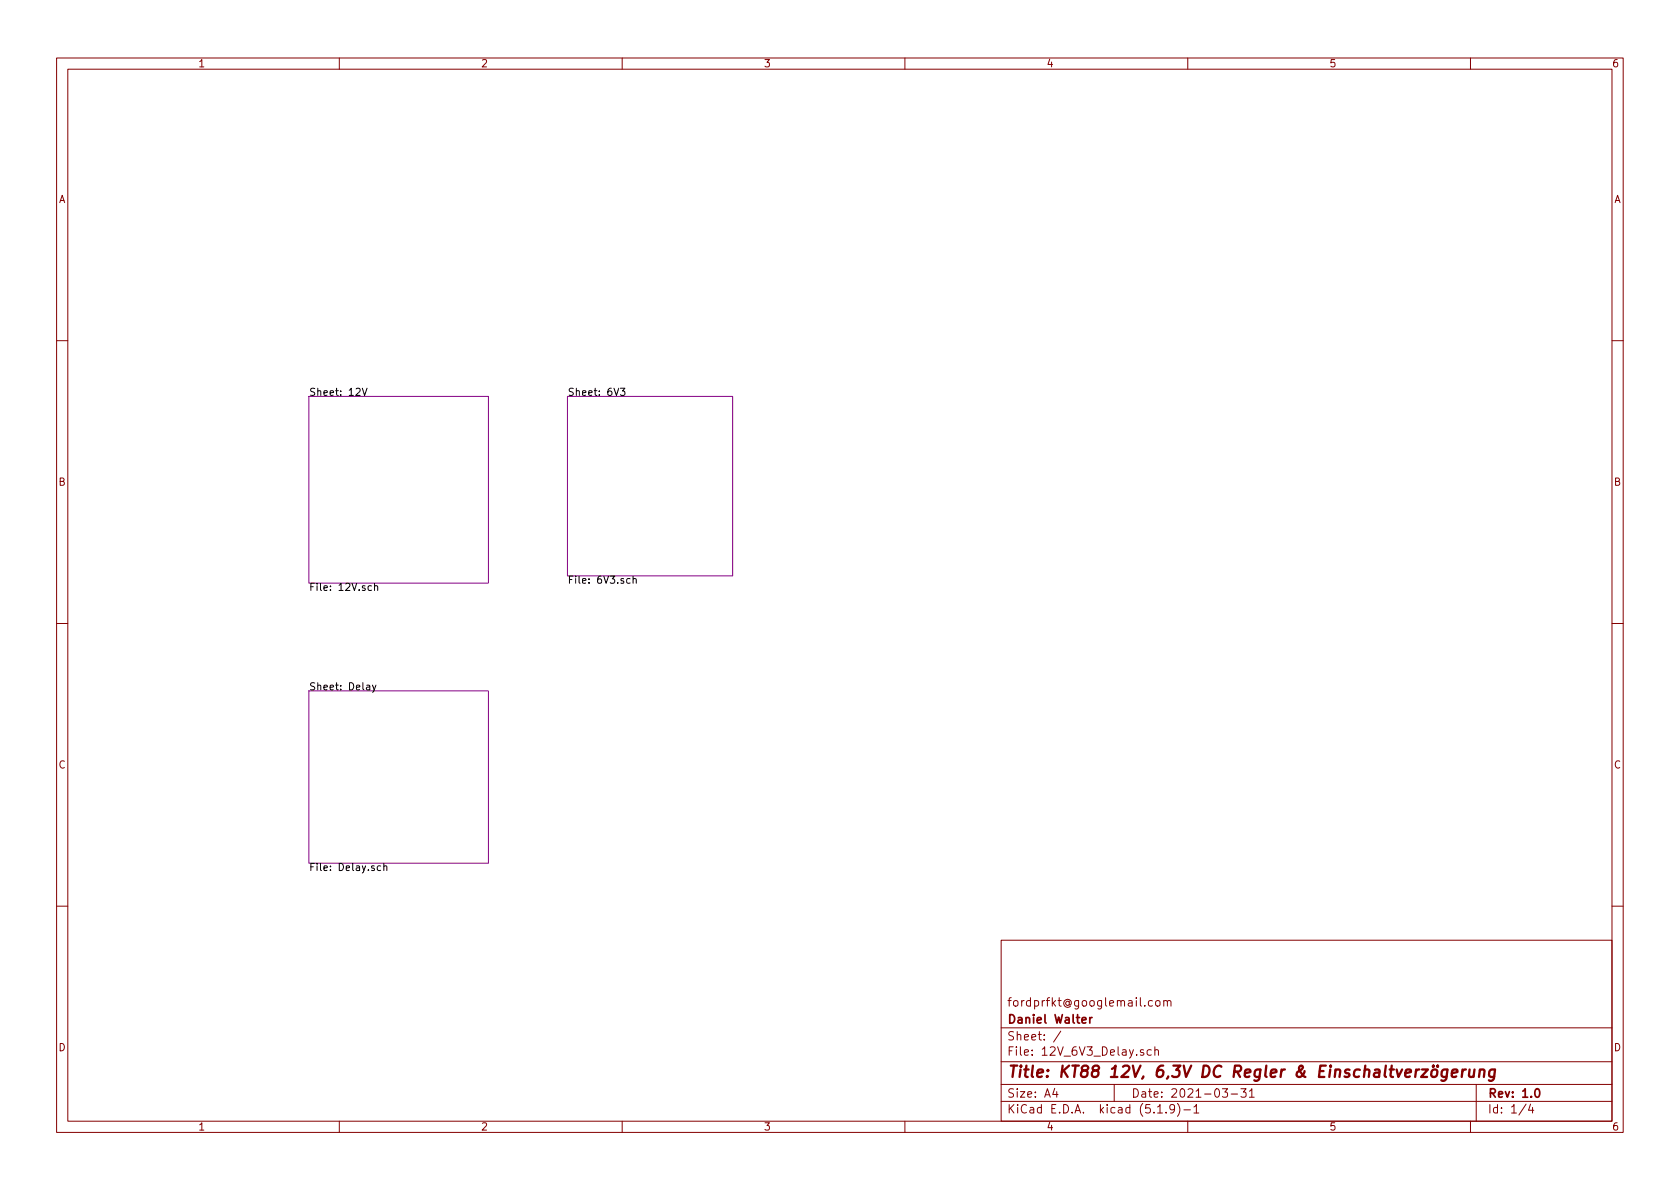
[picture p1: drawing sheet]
<svg xmlns="http://www.w3.org/2000/svg" width="297mm" height="210mm" viewBox="0 0 297 210" stroke-linecap="round" stroke-linejoin="round" font-family="sans-serif">
<g fill="none" stroke="#840000" stroke-width=".18">
<path d="M10 10.3h277v189.9h-277zM12 12.2h273v186.1h-273zM60 10.3v1.9M110 10.3v1.9M160 10.3v1.9M210 10.3v1.9M260 10.3v1.9M10 60.2h2M285 60.2h2M10 110.3h2M285 110.3h2M10 160.2h2"/>
<path d="M177 166.3h108v32h-108zM203.8 177l-.5-.1-.3 .3 .2 .6h.6M204.4 177.1l.2-.2 .5 .2v.7l-.3 .1-.4-.1zM205.8 177.1v-.1a.37 .37 0 0 1 .6 .1v.8M205.8 176.9v1M206.4 177.1l.2-.2 .4 .1v.9M285 160.2h2M60 198.3v1.9M110 198.3v1.9M160 198.3v1.9M177 194.8h108M177 191.8h108"/>
<path d="M177 187.8h108M177 181.8h108M186.5 192.5l-.4 1h1M186.8 193v1M187.6 182.3l-1.3 2M197 191.8v3M202.2 185.7l-.4-.1-.2 .2 .1 .2 .5 .2v.3h-.6M203.6 185.7l-.5-.1-.3 .3 .1 .6 .2 .1 .5-.1M204.2 185.7l.2-.1 .3 .1 .1 .9M204.2 185.1v1.5M204.7 196.8h.8M206.2 196.7v.1"/>
<path d="M207.7 196l-.1 .1a.48 .48 0 0 1-.6 .1l-.2-.2 .2-.6a.48 .48 0 0 1 .6 .1 1.27 1.27 0 0 1-.2 1.2l-.4 .1M208.2 195.1a1.71 1.71 0 0 1 0 2.3M209.3 196.3h1.2M210 198.3v1.9M211.1 195.8l.4-.5v1.5M211.1 196.8h.9M216.1 192.5h.9l-.4 .6 .4 .1v.7l-.2 .1-.7-.1M217.7 193.5h1.1M219.4 192.5h.9l-.5 .6 .5 .1v.7l-.3 .1-.6-.1M220.9 193l.4-.5v1.5M220.9 194h.9M260 198.3v1.9"/>
<path d="M261 191.8v6.5M269.8 195.2l-1.2 2M270.6 195.2l-.3 1.1h.9M271 195.8v1"/>
</g>
<path d="M192.7 179.9v1M193.1 179.9l-.4 .2v.1M191.3 180.4l.7-.1v-.3l-.5-.1-.2 .2 .1 .7h.6M271.5 192.7l.2-.2a.81 .81 0 0 1 .6 .6 .81 .81 0 0 1-.3 .8l-.1 .1a.79 .79 0 0 1-.4-1.3z" fill="none" stroke="#840000" stroke-width=".3"/>
<g fill="none" stroke="#840000" stroke-width=".41">
<path d="M253.2 189.3a.51 .51 0 0 1 .6-.2 .51 .51 0 0 1 .4 .4l-.1 .6a.54 .54 0 0 1-.5 .4 .54 .54 0 0 1-.6-.4zM254.2 188.4v.2l-.1-.1 .1-.1v.2M255.9 189.2a.68 .68 0 0 0-1 .3v.8l.3 .1 .6-.1M255.9 189.1l-.2 1.6a.6 .6 0 0 1-.9 .3M256.7 189.8l1-.2-.1-.4-.5-.1-.4 .3v.9l.2 .1 .6-.1M258.6 189.1l-.2 1.3M259.2 189.1a.55 .55 0 0 0-.7 .4M259.8 189.1v1.2a.56 .56 0 0 0 .8 0M260.7 189.1l-.2 1.3M261.6 189.3a.5 .5 0 0 1 .9 .1l-.1 1M261.7 189.1l-.2 1.3M264.3 189.2a.68 .68 0 0 0-1 .3v.8l.3 .1 .6-.1"/>
<path d="M264.3 189.1l-.2 1.6a.6 .6 0 0 1-.9 .3"/>
</g>
<path d="M54.6 70.1h31.8v33h-31.8zM100.3 70.1h29.2v31.7h-29.2zM54.6 122.2h31.8v30.4h-31.8z" fill="none" stroke="#840084" stroke-width=".18"/>
<g fill="none" stroke="#000" stroke-width=".18">
<path d="M64.1 68.7l.4 1.2 .4-1.2M109.7 68.7h.8l-.4 .4 .3 .2v.5l-.1 .1-.6-.1M65.7 103.6h-.4l-.2 .2 .1 .6h.5M66.2 103.7l.2-.1h.3l.1 .8M66.2 103.1v1.3M111.4 102.4l-.4-.1-.2 .2 .1 .6h.5M111.9 102.4l.2-.1 .3 .1 .1 .7M111.9 101.9v1.2M64.8 121.2h.5l.1 .8M65.4 121.5h-.5l-.1 .2 .1 .3 .5-.1M65.9 121.2l.3 .8M66.5 121.2l-.5 1.1-.1 .1"/>
<path d="M67.3 153.2l-.3-.1-.3 .2 .1 .6h.5M67.9 153.2l.1-.1 .4 .1v.7M67.9 152.7v1.2"/>
</g>
<text font-size="2.8" fill="#840000" x="178" y="190.5">Title: KT88 12V, 6,3V DC Regler &amp; Einschaltverzögerung</text>
<g font-size="2.1" fill="#840000">
<text x="178" y="178">fordprfkt@googlemail.com</text>
<text x="178" y="184">Sheet: /</text>
<text x="178" y="181">Daniel Walter</text>
<text x="178" y="186.7">File: 12V_6V3_Delay.sch</text>
<text x="178" y="196.9">KiCad E.D.A. kicad (5.1.9)-1</text>
<text x="178" y="194.1">Size: A4</text>
<text x="200" y="194.1">Date: 2021-03-31</text>
<text x="263" y="194.1">Rev: 1.0</text>
<text x="263" y="196.9">Id: 1/4</text>
</g>
<g font-size="1.8" fill="#840000">
<text x="35" y="11.9">1</text>
<text x="85" y="11.9">2</text>
<text x="135" y="11.9">3</text>
<text x="185" y="11.9">4</text>
<text x="235" y="11.9">5</text>
<text x="285" y="11.9">6</text>
<text x="10.4" y="35.9">A</text>
<text x="285.4" y="35.9">A</text>
<text x="10.4" y="85.9">B</text>
<text x="285.4" y="85.9">B</text>
<text x="10.4" y="135.9">C</text>
<text x="285.4" y="135.9">C</text>
<text x="10.4" y="185.9">D</text>
<text x="285.4" y="185.9">D</text>
<text x="35" y="199.9">1</text>
<text x="85" y="199.9">2</text>
<text x="135" y="199.9">3</text>
<text x="185" y="199.9">4</text>
<text x="235" y="199.9">5</text>
<text x="285" y="199.9">6</text>
</g>
<g font-size="1.8">
<text x="54.6" y="70">Sheet: 12V</text>
<text x="100.3" y="70">Sheet: 6V3</text>
<text x="54.6" y="104.5">File: 12V.sch</text>
<text x="100.3" y="103.2">File: 6V3.sch</text>
<text x="54.6" y="122.1">Sheet: Delay</text>
<text x="54.6" y="154">File: Delay.sch</text>
</g>
</svg>
